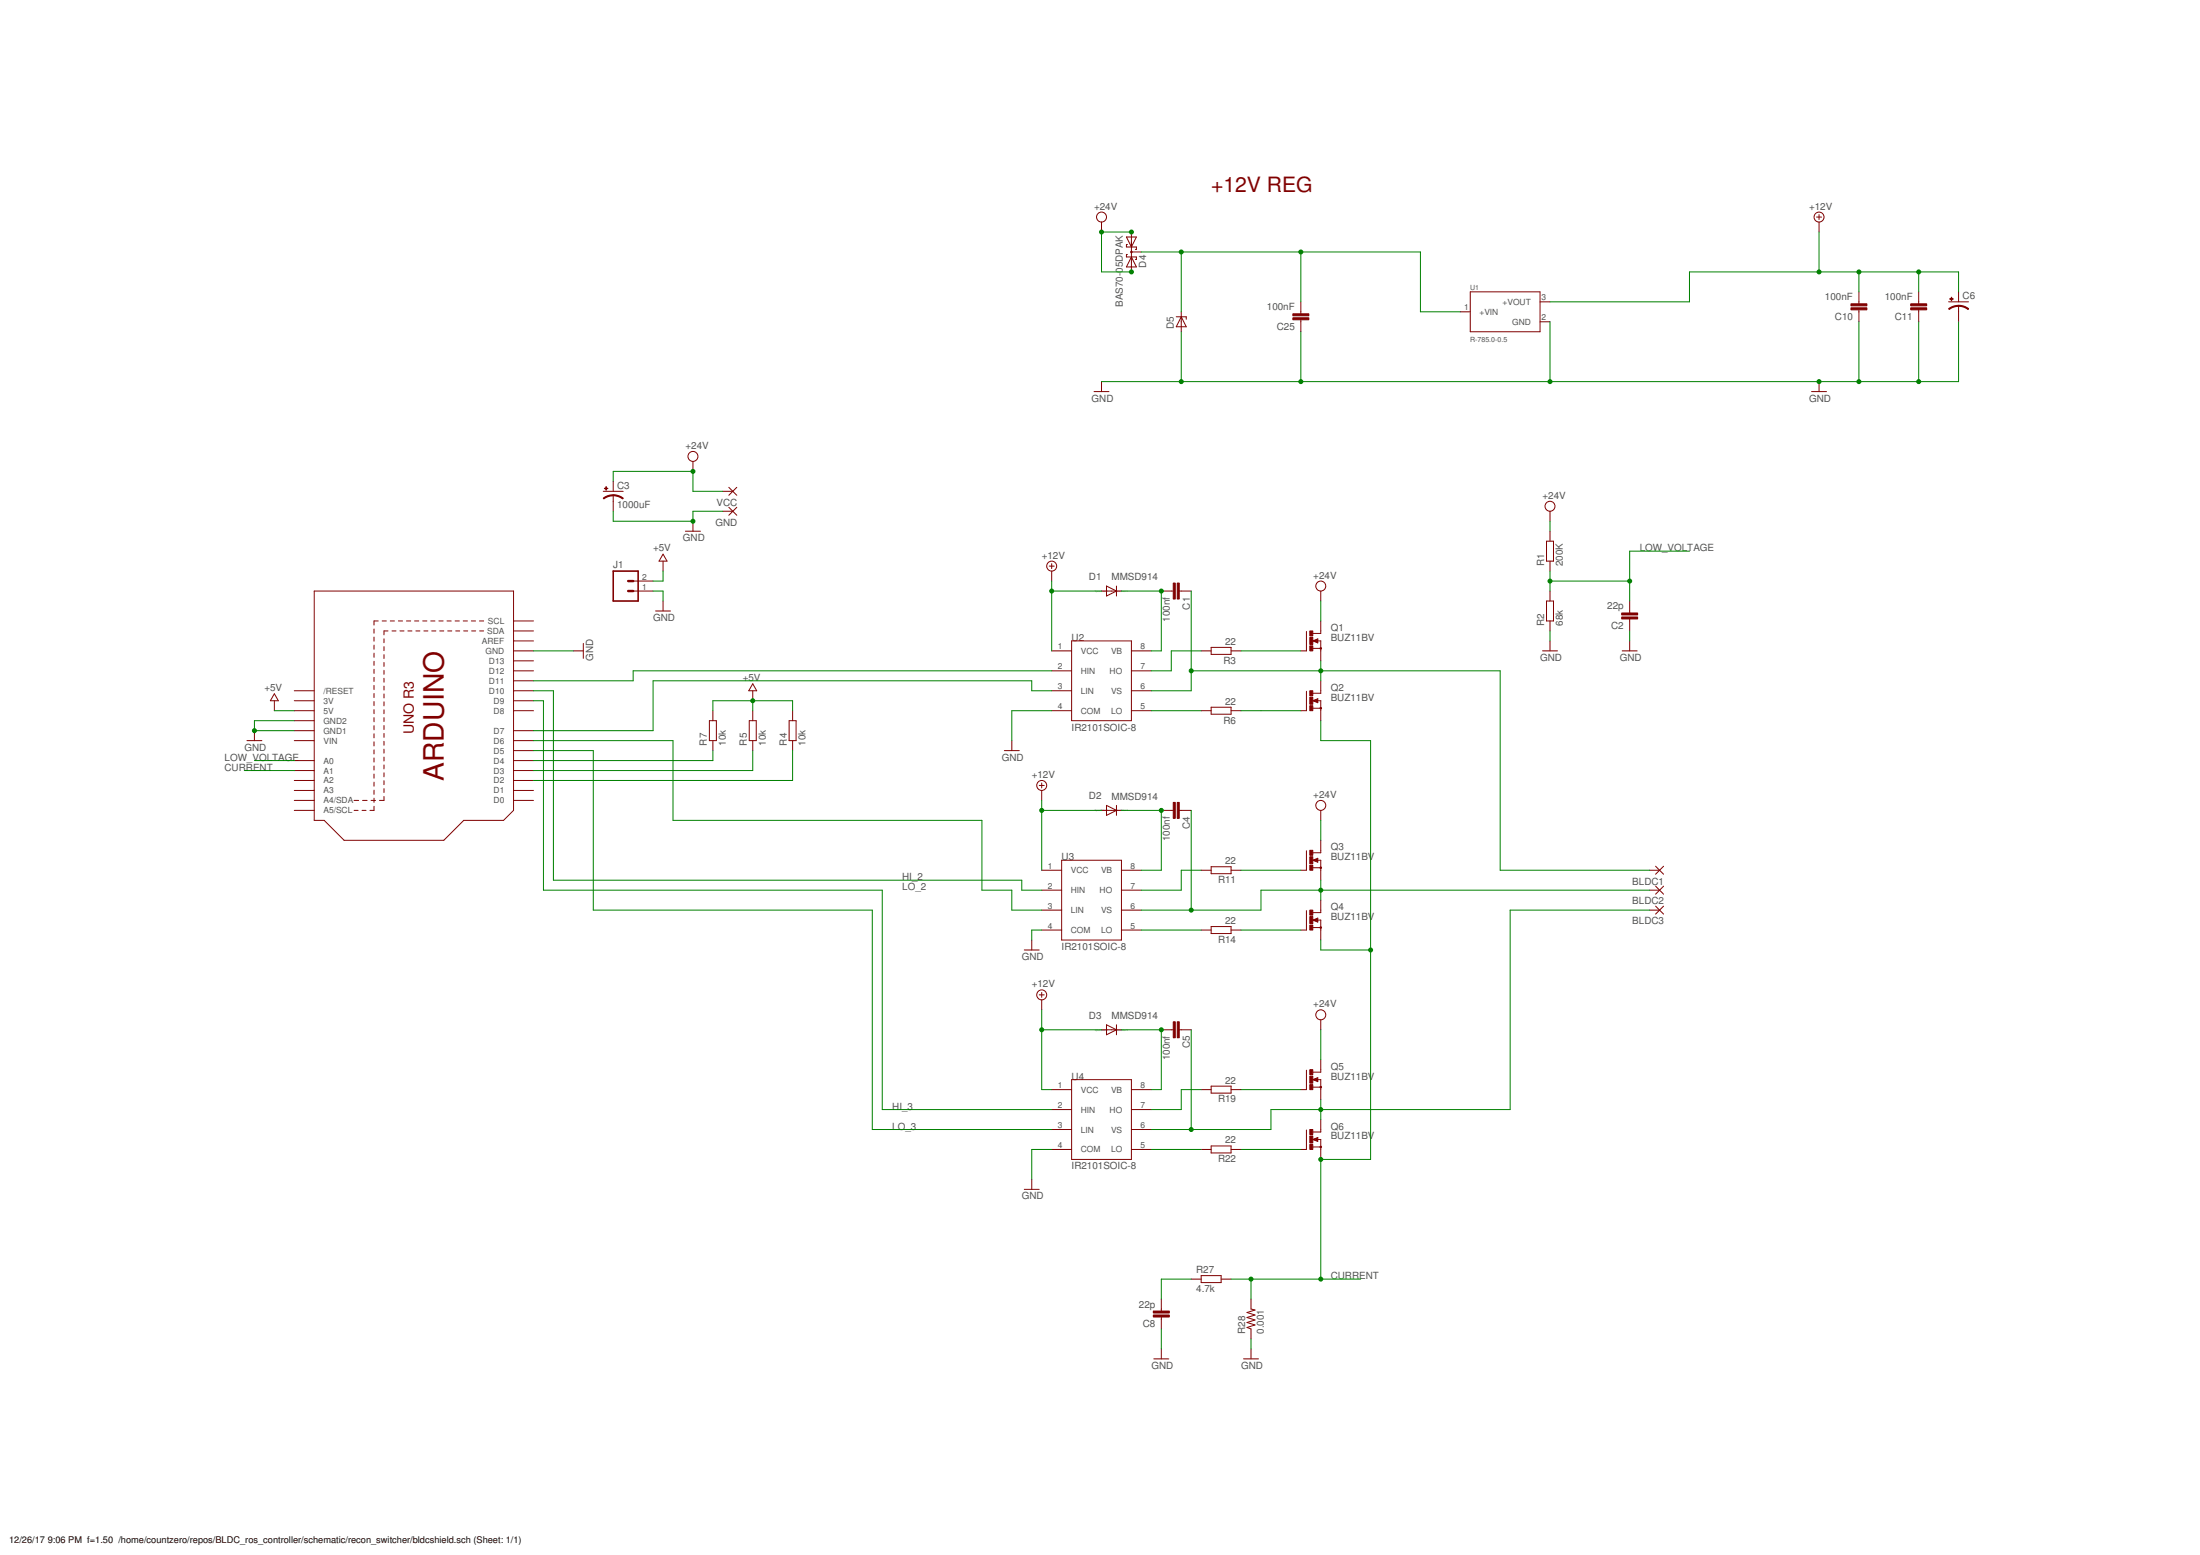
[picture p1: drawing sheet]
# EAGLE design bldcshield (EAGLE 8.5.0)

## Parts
BLDC1  WIREPAD4,16O1,6  [4,16O1,6]
BLDC2  WIREPAD4,16O1,6  [4,16O1,6]
BLDC3  WIREPAD4,16O1,6  [4,16O1,6]
C1  100nf  C-EUC1206  [C1206]
C2  22p  C-EUC1206  [C1206]
C3  1000uF  CAP_POLPTH3  [CPOL-RADIAL-1000UF-63V]
C4  100nf  C-EUC1206  [C1206]
C5  100nf  C-EUC1206  [C1206]
C6  CAP_POLPTH1  [CPOL-RADIAL-100UF-25V]
C8  22p  C-EUC1206  [C1206]
C10  100nF  C-EUC1206  [C1206]
C11  100nF  C-EUC1206  [C1206]
C25  100nF  C-EUC1206  [C1206]
D1  MMSD914  DIODE-SOD123  [SOD123]
D2  MMSD914  DIODE-SOD123  [SOD123]
D3  MMSD914  DIODE-SOD123  [SOD123]
D4  BAS70-05DPAK  [DPAK229P990X238-3N]
D5  SMF43A  [SOD123F]
GND  WIREPAD4,16O1,6  [4,16O1,6]
J1  M02PTH  [1X02]
Q1  BUZ11BV  [TO220BV]
Q2  BUZ11BV  [TO220BV]
Q3  BUZ11BV  [TO220BV]
Q4  BUZ11BV  [TO220BV]
Q5  BUZ11BV  [TO220BV]
Q6  BUZ11BV  [TO220BV]
Q8  Shield  ARDUINOR3-NOIOREF-NOTEXT  [ARDUINOR3-NOTEXT-NOIOREF]
R1  200K  R-EU_R1206  [R1206]
R2  68k  R-EU_R1206  [R1206]
R3  22  R-EU_R1206  [R1206]
R4  10k  R-EU_R1206  [R1206]
R5  10k  R-EU_R1206  [R1206]
R6  22  R-EU_R1206  [R1206]
R7  10k  R-EU_R1206  [R1206]
R11  22  R-EU_R1206  [R1206]
R14  22  R-EU_R1206  [R1206]
R19  22  R-EU_R1206  [R1206]
R22  22  R-EU_R1206  [R1206]
R27  4.7k  R-EU_R1206  [R1206]
R28  0.001  R-US_R2512  [R2512]
U1  R-785.0-0.5  [RECOM_R-785.0-0.5]
U2  IR2101SOIC-8  [SOIC127P490X600X175-8N]
U3  IR2101SOIC-8  [SOIC127P490X600X175-8N]
U4  IR2101SOIC-8  [SOIC127P490X600X175-8N]
VCC  WIREPAD4,16O1,6  [4,16O1,6]

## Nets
+5V [usbvcc]: J1.2 Q8.5V R4.2 R5.2 R7.2
+12V: C6.1(+) C10.2 C11.2 D1.A D2.A D3.A U1.3(+VOUT) U2.1(VCC) U3.1(VCC) U4.1(VCC)
BLDC1: BLDC1.1(P) C1.1 Q1.S Q2.D U2.6(VS)
BLDC2: BLDC2.1(P) C4.1 Q3.S Q4.D U3.6(VS)
BLDC3: BLDC3.1(P) C5.1 Q5.S Q6.D U4.6(VS)
CURRENT: Q2.S Q4.S Q6.S Q8.A1 R27.2 R28.2
GND [gnd]: C2.1 C3.2(-) C6.2(-) C8.1 C10.1 C11.1 C25.1 D5.A GND.1(P) J1.1 Q8.GND Q8.GND1 Q8.GND2 R2.1 R28.1 U1.2(GND) U2.4(COM) U3.4(COM) U4.4(COM)
HI_2: Q8.D10 U3.2(HIN)
HI_3: Q8.D9 U4.2(HIN)
LO_2: Q8.D6 U3.3(LIN)
LO_3: Q8.D5 U4.3(LIN)
LOW_VOLTAGE: C2.2 Q8.A0 R1.1 R2.2
N$1: Q3.G R11.1
N$2: C25.2 D4.4(K1K2) D5.C U1.1(+VIN)
N$4: Q8.D11 U2.2(HIN)
N$5: Q8.D4 R7.1
N$6: Q8.D3 R5.1
N$7: Q8.D2 R4.1
N$8: Q8.D7 U2.3(LIN)
N$9: C8.2 R27.1
N$10: R6.2 U2.5(LO)
N$11: R3.2 U2.7(HO)
N$13: R19.2 U4.7(HO)
N$14: Q5.G R19.1
N$15: Q6.G R22.1
N$16: R22.2 U4.5(LO)
N$21: R11.2 U3.7(HO)
N$23: Q4.G R14.1
N$24: R14.2 U3.5(LO)
N$30: Q1.G R3.1
N$31: Q2.G R6.1
VB1 [usbvcc]: C1.2 D1.C U2.8(VB)
VB2 [usbvcc]: C4.2 D2.C U3.8(VB)
VB3 [usbvcc]: C5.2 D3.C U4.8(VB)
VCC: C3.1(+) D4.1(A1) D4.3(A2) Q1.D Q3.D Q5.D R1.2 VCC.1(P) ; supply symbol labelled +24V
Unconnected: Q8.A2 Q8.A3 Q8.A4(A4/SDA) Q8.A5(A5/SCL) Q8.AREF Q8.D0 Q8.D1 Q8.D8 Q8.D12 Q8.D13 Q8.RESET(/RESET) Q8.SCL Q8.SDA

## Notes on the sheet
- +12V REG

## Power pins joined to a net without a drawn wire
3V: Q8.3V
VIN: Q8.VIN

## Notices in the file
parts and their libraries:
SparkFun-Passives: Licensing: Creative Commons ShareAlike 4.0 International - https://creativecommons.org/licenses/by-sa/4.0
